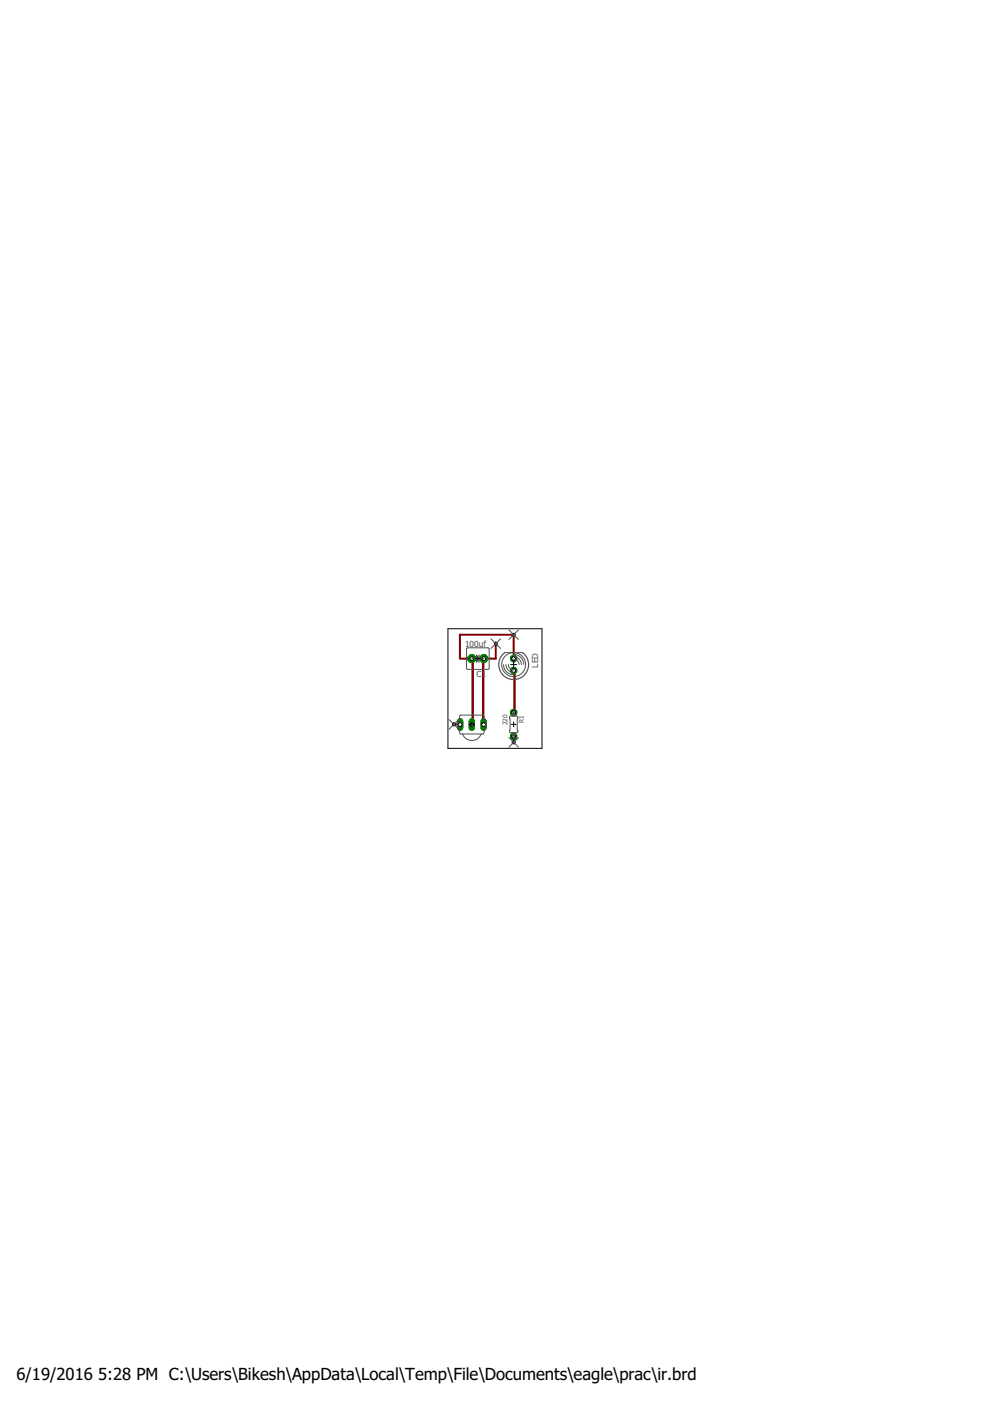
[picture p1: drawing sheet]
<svg xmlns="http://www.w3.org/2000/svg" width="210mm" height="297mm" viewBox="0 0 210 297" stroke-linecap="round" stroke-linejoin="round" font-family="sans-serif">
<circle cx="102.6" cy="139.6" r=".87" fill="#008000" stroke="#008000" stroke-width=".21"/>
<circle cx="102.6" cy="139.6" r=".4" fill="#fff" stroke="#000" stroke-width=".21"/>
<circle cx="100" cy="139.6" r=".87" fill="#008000" stroke="#008000" stroke-width=".21"/>
<circle cx="100" cy="139.6" r=".4" fill="#fff" stroke="#000" stroke-width=".21"/>
<circle cx="108.9" cy="142.2" r=".71" fill="#008000" stroke="#008000" stroke-width=".21"/>
<circle cx="108.9" cy="142.2" r=".4" fill="#fff" stroke="#000" stroke-width=".21"/>
<circle cx="108.9" cy="139.6" r=".71" fill="#008000" stroke="#008000" stroke-width=".21"/>
<circle cx="108.9" cy="139.6" r=".4" fill="#fff" stroke="#000" stroke-width=".21"/>
<circle cx="108.9" cy="151.1" r=".71" fill="#008000" stroke="#008000" stroke-width=".21"/>
<circle cx="108.9" cy="151.1" r=".4" fill="#fff" stroke="#000" stroke-width=".21"/>
<circle cx="108.9" cy="156.1" r=".71" fill="#008000" stroke="#008000" stroke-width=".21"/>
<circle cx="108.9" cy="156.1" r=".4" fill="#fff" stroke="#000" stroke-width=".21"/>
<path d="M100 153v1.3" fill="none" stroke="#008000" stroke-width="1.3"/>
<circle cx="100" cy="153.6" r=".4" fill="#fff" stroke="#000" stroke-width=".21"/>
<path d="M102.5 153v1.3" fill="none" stroke="#008000" stroke-width="1.3"/>
<circle cx="102.5" cy="153.6" r=".4" fill="#fff" stroke="#000" stroke-width=".21"/>
<path d="M97.6 153v1.3" fill="none" stroke="#008000" stroke-width="1.3"/>
<circle cx="97.6" cy="153.6" r=".4" fill="#fff" stroke="#000" stroke-width=".21"/>
<path d="M100 139.6l.2 .4v13.3l-.2 .3M102.6 139.6l-.2 .4 .1 13.6M108.9 142.2h.2v8.5l-.2 .4" fill="none" stroke="#800000" stroke-width=".51"/>
<path d="M105.1 136.5v3.1h-2.5M108.9 139v-4.4h-11.4v5h1.9M96.2 153.6h1.3M108.9 156.8v.6" fill="none" stroke="#800000" stroke-width=".42"/>
<circle cx="102.6" cy="139.6" r=".87" fill="#008000" stroke="#008000" stroke-width=".21"/>
<circle cx="102.6" cy="139.6" r=".4" fill="#fff" stroke="#000" stroke-width=".21"/>
<circle cx="100" cy="139.6" r=".87" fill="#008000" stroke="#008000" stroke-width=".21"/>
<circle cx="100" cy="139.6" r=".4" fill="#fff" stroke="#000" stroke-width=".21"/>
<circle cx="108.9" cy="142.2" r=".71" fill="#008000" stroke="#008000" stroke-width=".21"/>
<circle cx="108.9" cy="142.2" r=".4" fill="#fff" stroke="#000" stroke-width=".21"/>
<circle cx="108.9" cy="139.6" r=".71" fill="#008000" stroke="#008000" stroke-width=".21"/>
<circle cx="108.9" cy="139.6" r=".4" fill="#fff" stroke="#000" stroke-width=".21"/>
<circle cx="108.9" cy="151.1" r=".71" fill="#008000" stroke="#008000" stroke-width=".21"/>
<circle cx="108.9" cy="151.1" r=".4" fill="#fff" stroke="#000" stroke-width=".21"/>
<circle cx="108.9" cy="156.1" r=".71" fill="#008000" stroke="#008000" stroke-width=".21"/>
<circle cx="108.9" cy="156.1" r=".4" fill="#fff" stroke="#000" stroke-width=".21"/>
<path d="M100 153v1.3" fill="none" stroke="#008000" stroke-width="1.3"/>
<circle cx="100" cy="153.6" r=".4" fill="#fff" stroke="#000" stroke-width=".21"/>
<path d="M102.5 153v1.3" fill="none" stroke="#008000" stroke-width="1.3"/>
<circle cx="102.5" cy="153.6" r=".4" fill="#fff" stroke="#000" stroke-width=".21"/>
<path d="M97.6 153v1.3" fill="none" stroke="#008000" stroke-width="1.3"/>
<circle cx="97.6" cy="153.6" r=".4" fill="#fff" stroke="#000" stroke-width=".21"/>
<g fill="none" stroke="#505050" stroke-width=".21">
<path d="M99 137.4h4.7v4.5h-4.7zM100 139.6h1M101.6 139.6h1M107 138.4h3.8M108.9 139.8l.7 .2 .3 .4 .1 .5M108.9 139.3a1.66 1.66 0 0 1 1.7 1.6M108.9 138.7a2.15 2.15 0 0 1 2.2 2.2M97.6 151.6h4.9l.5 2-.5 2h-4.9l-.6-2zM98 155.6a2.14 2.14 0 0 0 2 1.4 2.14 2.14 0 0 0 2-1.4M106.8 140.9a2.11 2.11 0 0 0 2.1 2.2M107.3 140.9a1.63 1.63 0 0 0 1.6 1.7M107.8 140.9l.2 .7 .4 .3 .5 .1"/>
<path d="M108.1 151.9l1.4-.1 .3 .2-.1 2.7 .1 .4-.2 .2-1.3 .1-.3-.2z"/>
<circle cx="108.9" cy="140.9" r="2.54"/>
</g>
<path d="M101 138.9v1.5M101.6 138.9v1.5M107 138.4a3.2 3.2 0 0 0-.4 4.6 3.2 3.2 0 0 0 4.7 0 3.2 3.2 0 0 0-.5-4.6" fill="none" stroke="#505050" stroke-width=".25"/>
<path d="M108.9 151.1v.5M108.9 155.6v.5" fill="none" stroke="#505050" stroke-width=".51"/>
<g fill="#505050" stroke="#505050" stroke-width=".21">
<path d="M108.6 151.6h.6v.2h-.6z"/>
<path d="M108.6 155.4h.6v.2h-.6z"/>
</g>
<g fill="none" stroke="#000" stroke-width=".21">
<path d="M95 133.3h19.9v25.4h-19.9zM100.7 139.6h1.2M101.3 139.1v1.1M99.5 153.6h1.1M100 153v1.1M108.3 140.9h1.2M108.4 153.6h1M108.9 140.3v1.2M108.9 153.1v1"/>
<circle cx="108.9" cy="157.4" r=".3"/>
</g>
<circle cx="108.9" cy="157.4" r=".3" fill="#fff" stroke="#000" stroke-width=".21"/>
<circle cx="96.2" cy="153.6" r=".3" fill="none" stroke="#000" stroke-width=".21"/>
<circle cx="96.2" cy="153.6" r=".3" fill="#fff" stroke="#000" stroke-width=".21"/>
<circle cx="108.9" cy="134.6" r=".3" fill="none" stroke="#000" stroke-width=".21"/>
<circle cx="108.9" cy="134.6" r=".3" fill="#fff" stroke="#000" stroke-width=".21"/>
<circle cx="105.1" cy="136.5" r=".3" fill="none" stroke="#000" stroke-width=".21"/>
<circle cx="105.1" cy="136.5" r=".3" fill="#fff" stroke="#000" stroke-width=".21"/>
<path d="M104.1 135.4l2 2.1M106.1 135.4l-2 2.1M107.9 133.6l2 2M109.9 133.6l-2 2M95.2 152.6l2.1 2M97.3 152.6l-2.1 2M107.9 156.4l2 2M109.9 156.4l-2 2" fill="none" stroke="#505050" stroke-width=".21"/>
<g font-size="3.5">
<text x="3.5" y="292.5">6/19/2016</text>
<text x="20.8" y="292.5">5:28 PM C:\Users\Bikesh\AppData\Local\Temp\File\Documents\eagle\prac\ir.brd</text>
</g>
<g font-size="1.8" fill="#505050">
<text x="98.6" y="137.1">100uf</text>
<text x="101.1" y="143.4">C1</text>
<text x="114.1" y="141.5" transform="rotate(-90 114.1 141.5)">LED</text>
</g>
<g font-size="1.4" fill="#505050">
<text x="107.6" y="153.7" transform="rotate(-90 107.6 153.7)">220</text>
<text x="111.1" y="153.2" transform="rotate(-90 111.1 153.2)">R1</text>
</g>
</svg>
